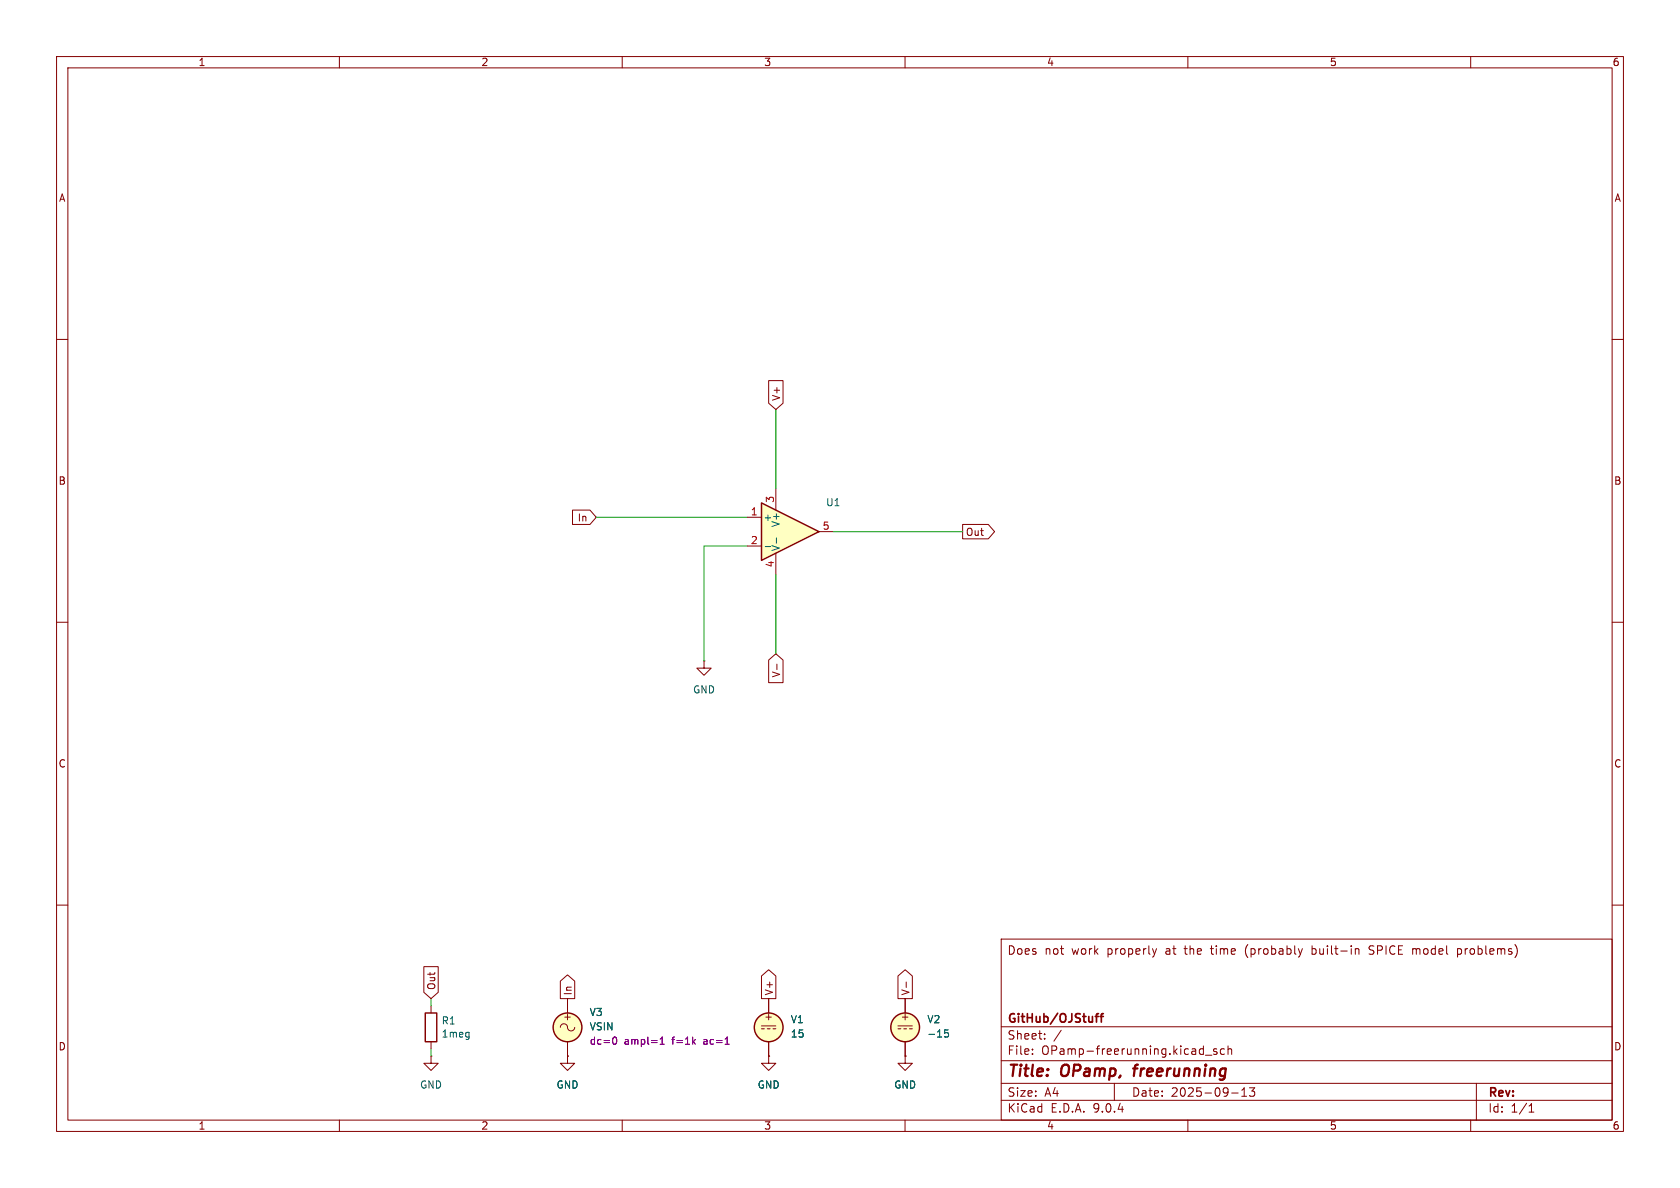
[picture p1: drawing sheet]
<svg xmlns="http://www.w3.org/2000/svg" width="297mm" height="210mm" viewBox="0 0 297 210" stroke-linecap="round" stroke-linejoin="round" font-family="sans-serif">
<g fill="none" stroke="#840000" stroke-width=".18">
<path d="M10 10h277v190h-277zM12 12h273v186h-273zM60 10v2M110 10v2M160 10v2M210 10v2M260 10v2M10 60h2M285 60h2M10 110h2M285 110h2M10 160h2"/>
<path d="M177 166h108v32h-108zM204.5 167.7l-.4 1M220.2 167.6v1M230.2 167.7l-.3 1M232 167.2v1.5M232 168.6l.4 .1M232.4 167.7l-.4 .1M239.6 167.8l.2-.1 .4 .1v.9M239.6 167.7v1M242 168.6l.6 .1M242.7 167.2h-.4l-.3 .3 .2 .3 .4 .2M249.8 167.8h.5"/>
<path d="M257.7 167.8l.4-.1 .3 .3M257.7 167.7v1.5M258.4 168.4l-.3 .3-.4-.1M285 160h2M60 198v2M110 198v2M160 198v2M177 194.5h108M177 191.5h108M177 187.5h108M177 181.5h108M182.5 186.3v.1"/>
<path d="M182.5 185.5v.1M184.7 183.6v.1M184.7 182.8v.1M187.6 182.1l-1.3 2M197 191.5v3M210 198v2M213.1 186.5h1.1M215.1 185.5l-.4-.1-.2 .2 .1 .2 .5 .2v.3h-.6M216.5 185.5l-.5-.1-.3 .3v.4l.2 .2h.6M217.1 185.5l.2-.1 .4 .1v.9M217.1 184.9v1.5M217.7 193.2h1.2"/>
<path d="M219.5 193.8h.9M219.5 192.7l.5-.4v1.5M220.9 192.3h.9l-.5 .6 .4 .1v.7l-.2 .1h-.4l-.2-.1M260 198v2M261 191.5v6.5M270.3 196.6h.9M270.3 195.5l.4-.4v1.5"/>
</g>
<path d="M200.3 188.9h.8M200.7 188.5l-.3 1.7" fill="none" stroke="#840000" stroke-width=".4"/>
<path d="M193.6 179.7h.6M194.2 179.2l-.4 .2v1.3M194.5 179.7h.6M195.1 179.2l-.4 .2v1.3" fill="none" stroke="#840000" stroke-width=".3"/>
<path d="M134.6 88.9l10.2 5.1-10.2 5.1z" fill="#ffffc2"/>
<g fill="none" stroke="#840000" stroke-width=".25">
<path d="M134.6 88.9l10.2 5.1-10.2 5.1zM75.2 179.1h2v5.1h-2z"/>
<circle cx="100.3" cy="181.6" r="2.54"/>
<circle cx="135.9" cy="181.6" r="2.54"/>
<circle cx="160" cy="181.6" r="2.54"/>
</g>
<g fill="none" stroke="#840000" stroke-width=".18">
<path d="M135.9 67.3h2.5v4l-1.2 1.1-1.3-1.1zM101.2 90.2h3.1l1.1 1.2-1.1 1.3h-3.1zM132.1 91.4h2.5M132.1 96.5h2.5M137.2 86.4v3.8M137.2 97.8v3.8M144.8 94h2.5M170.2 92.7h4.5l1.1 1.3-1.1 1.3h-4.5zM124.5 116.8v1.3h1.2l-1.2 1.3-1.3-1.3h1.3M124.5 116.8h.1M135.9 116.7l1.3-1.1 1.2 1.1v4h-2.5zM137.3 117.4v1"/>
<path d="M74.9 170.9h2.6v4.5l-1.3 1.1-1.3-1.1zM76.2 177.8v1.3M99.1 173.4l1.2-1.1 1.3 1.1v3.1h-2.5zM100.3 176.5v2.6M134.6 172.5l1.3-1.1 1.3 1.1v4h-2.6zM135.9 176.5v2.6M158.7 172.5l1.3-1.1 1.3 1.1v4h-2.6zM160 176.5v2.6M160.2 173.6v1M76.2 186.7v1.3h1.3l-1.3 1.2-1.3-1.2h1.3M76.2 186.7h.1M76.2 184.2v1.2"/>
<path d="M99.1 181.6a.67 .67 0 0 1 .7-.6 .67 .67 0 0 1 .6 .8 .64 .64 0 0 0 .7 .4 .64 .64 0 0 0 .5-.6M100.3 186.7v1.3h1.3l-1.3 1.2-1.2-1.2h1.2M100.3 186.7h.1M100.3 184.2v2.5M134.6 181.4h2.6M134.6 181.9h.5M135.6 181.9h.5M135.9 186.7v1.3h1.3l-1.3 1.2-1.3-1.2h1.3M135.9 186.7h.1M135.9 184.2v2.5M136.7 181.9h.5M158.7 181.4h2.6"/>
<path d="M158.7 181.9h.6M159.8 181.9h.5M160 186.7v1.3h1.3l-1.3 1.2-1.3-1.2h1.3M160 186.7h.1M160 184.2v2.5M160.8 181.9h.5"/>
</g>
<path d="M135.3 96.6h.9M137.3 95.1v.9M167.6 182.1h-.6v.6l.1-.2 .5 .1 .1 .2-.1 .4-.2 .1-.4-.1" fill="none" stroke="#006464" stroke-width=".18"/>
<g fill="#ffffc2" stroke="#ffffc2" stroke-width=".18">
<circle cx="160" cy="181.6" r="2.54"/>
<circle cx="135.9" cy="181.6" r="2.54"/>
<circle cx="100.3" cy="181.6" r="2.54"/>
</g>
<path d="M108.5 183.4l.1-.1a.68 .68 0 0 1 .4 .7 .68 .68 0 0 1-.4 .6l-.1-.1M116.7 184.6h.7M116.7 183.7l.4-.4v1.3M128.2 184.6h.7" fill="none" stroke="#840084" stroke-width=".18"/>
<path d="M137.2 72.4v14M105.4 91.4h26.7M132.1 96.5h-7.6v20.3M147.3 94h22.9M137.2 101.6v14M76.2 176.5v1.3M76.2 185.4v1.3" fill="none" stroke="#009600" stroke-width=".18"/>
<g font-size="2.8" fill="#840000">
<text x="178" y="190.9">Title:</text>
<text x="187.7" y="190.9">OPamp,</text>
<text x="201.3" y="190.9">freerunning</text>
</g>
<g font-size="2.1" fill="#840000">
<text x="178" y="169">Does</text>
<text x="184.7" y="169">not</text>
<text x="189.5" y="169">work</text>
<text x="195.9" y="169">properly</text>
<text x="206.3" y="169">at</text>
<text x="209.9" y="169">the</text>
<text x="214.7" y="169">time</text>
<text x="220.8" y="169">(probably</text>
<text x="232.8" y="169">built-in</text>
<text x="243.1" y="169">SPICE</text>
<text x="250.9" y="169">model</text>
<text x="258.9" y="169">problems)</text>
<text x="178" y="184">Sheet:</text>
<text x="178" y="181.2">GitHub/OJStuff</text>
<text x="178" y="186.7">File:</text>
<text x="184.1" y="186.7">OPamp-freerunning.kicad_sch</text>
<text x="178" y="196.9">KiCad</text>
<text x="178" y="194.1">Size:</text>
<text x="184.7" y="194.1">A4</text>
<text x="185.7" y="196.9">E.D.A.</text>
<text x="193.3" y="196.9">9.0.4</text>
<text x="200" y="194.1">Date:</text>
<text x="207" y="194.1">2025-09-13</text>
<text x="263" y="194.3">Rev:</text>
<text x="263" y="196.9">Id:</text>
<text x="267.1" y="196.9">1/1</text>
</g>
<g font-size="1.8" fill="#840000">
<text x="35" y="11.9">1</text>
<text x="85" y="11.9">2</text>
<text x="135" y="11.9">3</text>
<text x="185" y="11.9">4</text>
<text x="235" y="11.9">5</text>
<text x="285" y="11.9">6</text>
<text x="10.3" y="35.9">A</text>
<text x="285.3" y="35.9">A</text>
<text x="138.1" y="71" transform="rotate(-90 138.1 71)">V+</text>
<text x="10.3" y="85.9">B</text>
<text x="285.3" y="85.9">B</text>
<text x="102" y="92.4">In</text>
<text x="170.7" y="94.9">Out</text>
<text x="138.1" y="119.9" transform="rotate(-90 138.1 119.9)">V-</text>
<text x="10.3" y="135.9">C</text>
<text x="285.3" y="135.9">C</text>
<text x="77.2" y="175.1" transform="rotate(-90 77.2 175.1)">Out</text>
<text x="101.3" y="176.1" transform="rotate(-90 101.3 176.1)">In</text>
<text x="136.8" y="176.1" transform="rotate(-90 136.8 176.1)">V+</text>
<text x="161" y="176.1" transform="rotate(-90 161 176.1)">V-</text>
<text x="10.3" y="185.9">D</text>
<text x="99.4" y="180.6">+</text>
<text x="135" y="180.6">+</text>
<text x="159.1" y="180.6">+</text>
<text x="285.3" y="185.9">D</text>
<text x="35" y="199.9">1</text>
<text x="85" y="199.9">2</text>
<text x="135" y="199.9">3</text>
<text x="185" y="199.9">4</text>
<text x="235" y="199.9">5</text>
<text x="285" y="199.9">6</text>
</g>
<g font-size="1.8" fill="#a90000">
<text x="136.9" y="89" transform="rotate(-90 136.9 89)">3</text>
<text x="132.6" y="91.2">1</text>
<text x="145.3" y="93.7">5</text>
<text x="132.6" y="96.3">2</text>
<text x="136.9" y="100.4" transform="rotate(-90 136.9 100.4)">4</text>
</g>
<g font-size="1.8" fill="#006464">
<text x="145.9" y="89.7">U1</text>
<text x="134.9" y="92.3">+</text>
<text x="138" y="93.3" transform="rotate(-90 138 93.3)">V+</text>
<text x="138" y="97.5" transform="rotate(-90 138 97.5)">V-</text>
<text x="122.4" y="122.8">GND</text>
<text x="104.1" y="179.8">V3</text>
<text x="78" y="181.3">R1</text>
<text x="78" y="183.6">1meg</text>
<text x="104.1" y="182.3">VSIN</text>
<text x="139.7" y="181.1">V1</text>
<text x="139.7" y="183.6">15</text>
<text x="163.8" y="181.1">V2</text>
<text x="163.8" y="183.6">-15</text>
<text x="74.2" y="192.6">GND</text>
<text x="98.3" y="192.6">GND</text>
<text x="133.9" y="192.6">GND</text>
<text x="158" y="192.6">GND</text>
</g>
<g font-size="1.8" fill="#840084">
<text x="104.1" y="184.9">dc=0</text>
<text x="110.3" y="184.9">ampl=1</text>
<text x="118.9" y="184.9">f=1k</text>
<text x="124.7" y="184.9">ac=1</text>
</g>
</svg>
